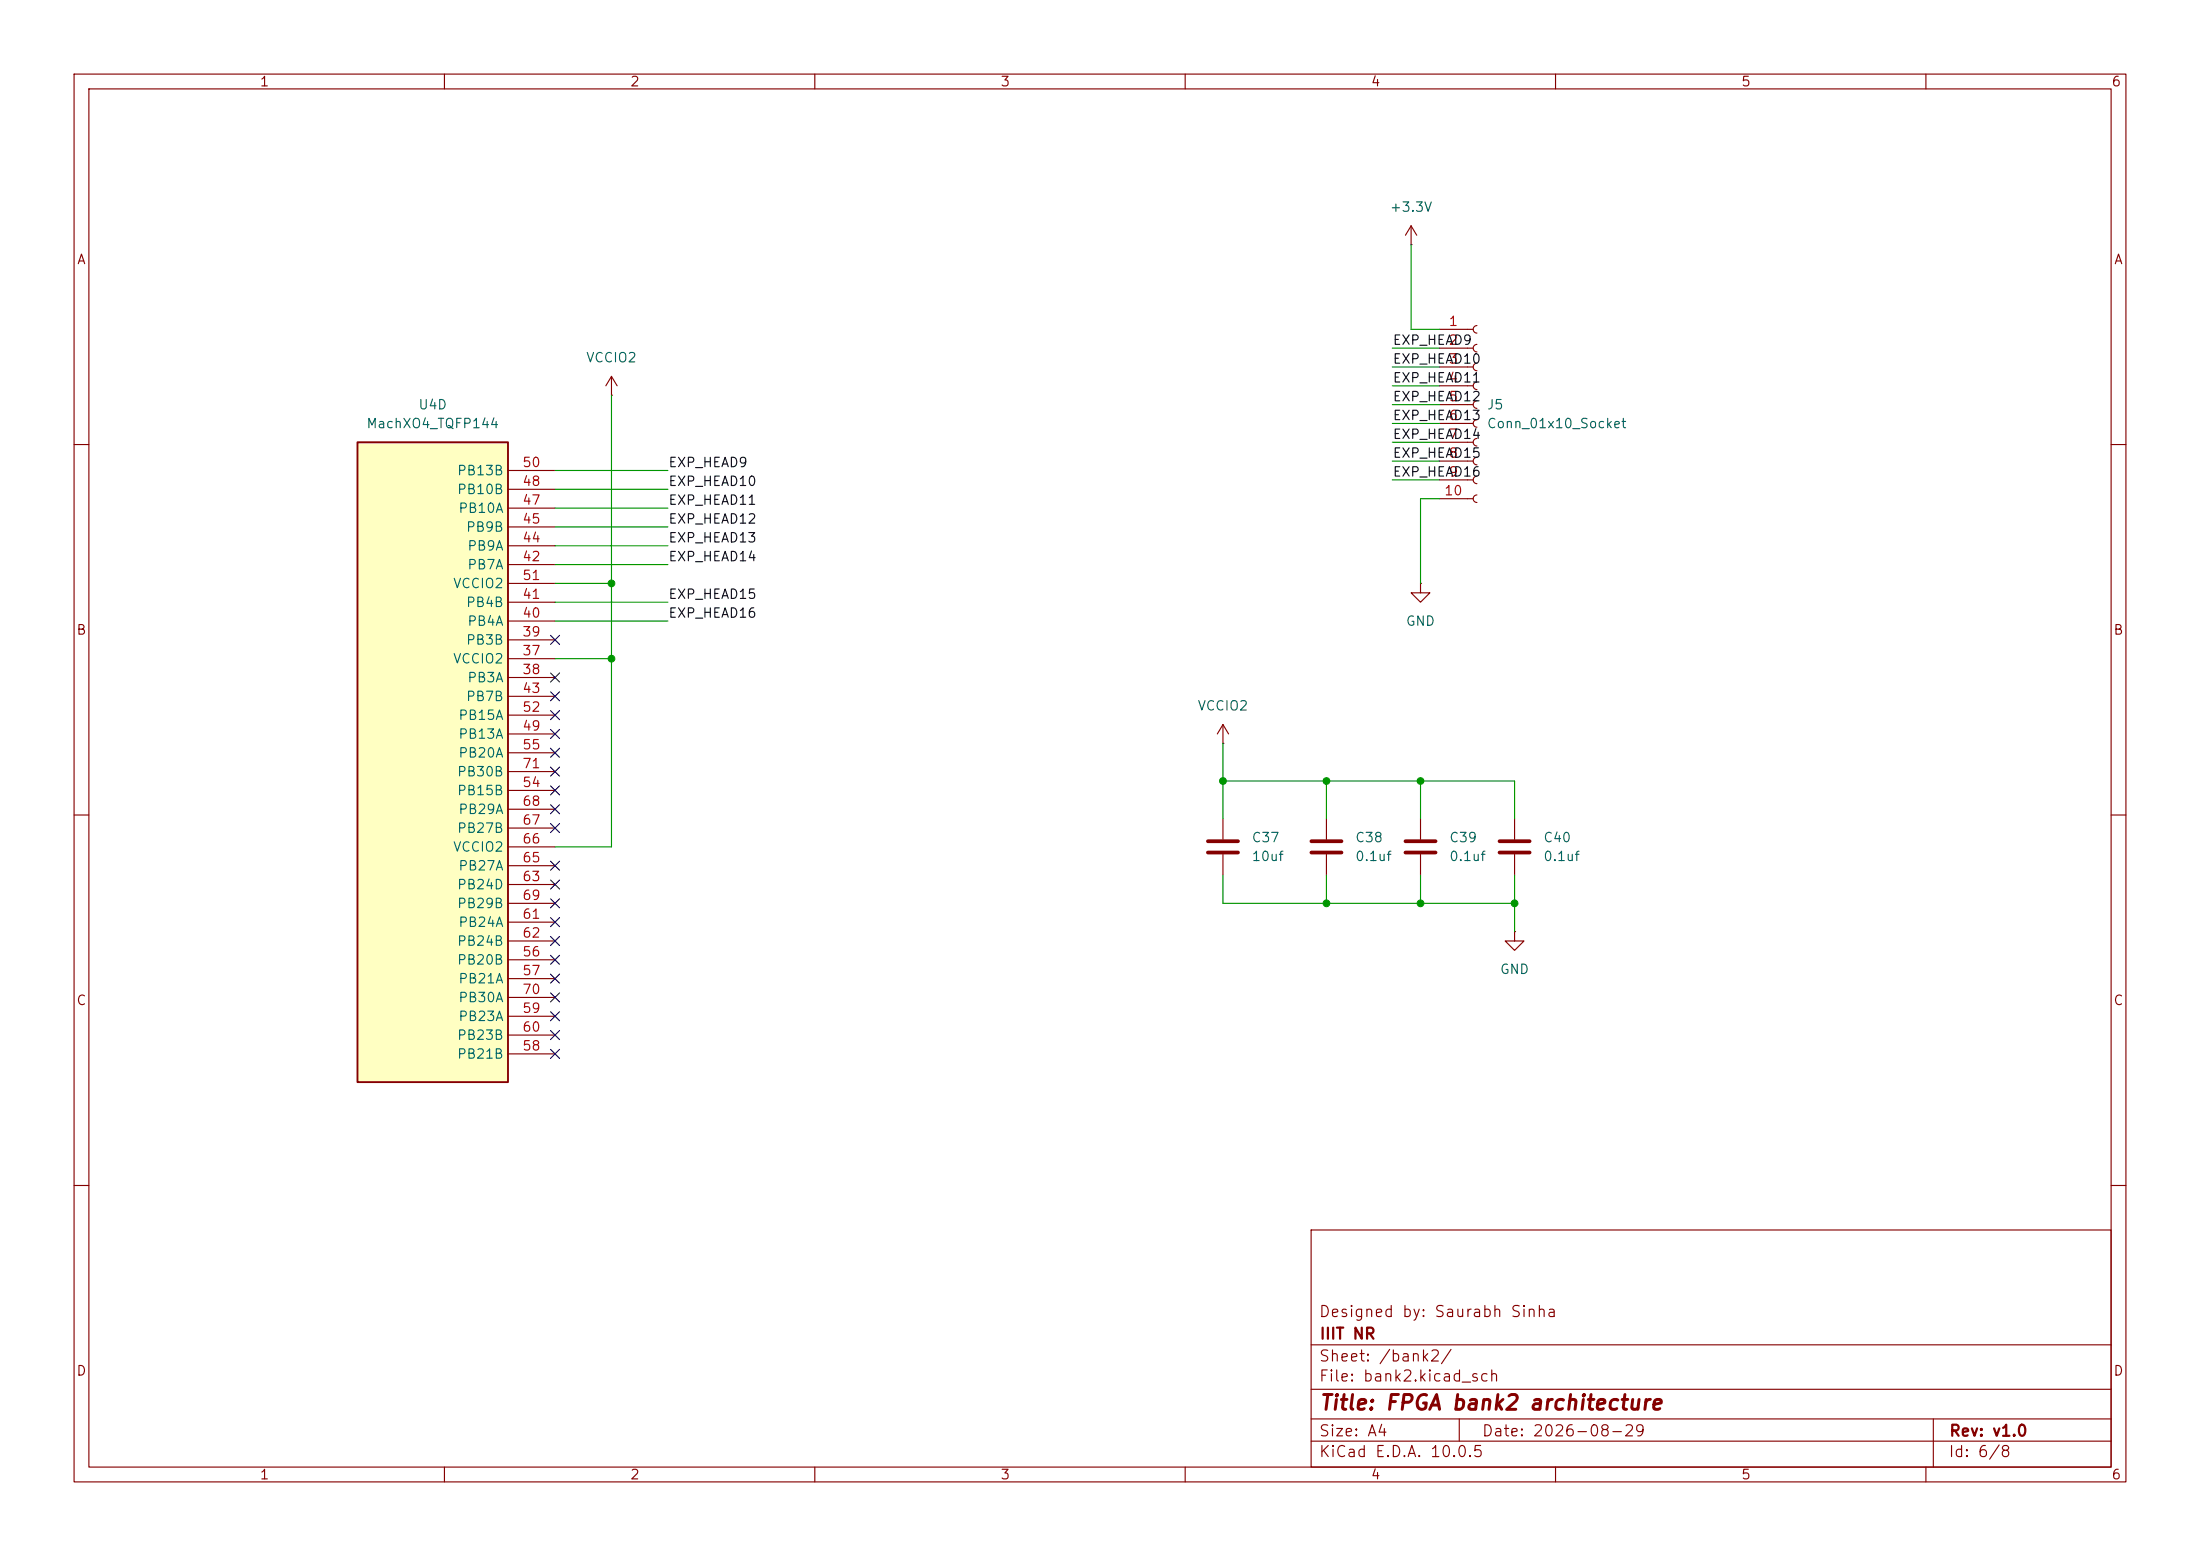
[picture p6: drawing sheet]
<svg xmlns="http://www.w3.org/2000/svg" width="297mm" height="210mm" viewBox="0 0 297 210" stroke-linecap="round" stroke-linejoin="round" font-family="sans-serif">
<g fill="none" stroke="#840000" stroke-width=".15">
<path d="M10 10h277v190h-277zM12 12h273v186h-273zM60 10v2M110 10v2M160 10v2M210 10v2M260 10v2M10 60h2M285 60h2M165.1 97.8l-.8 1.3M165.1 97.8l.8 1.3M165.1 97.8v2.5"/>
<path d="M10 110h2M165.1 100.3h.1M285 110h2M10 160h2M177 166h108v32h-108zM285 160h2M60 198v2M110 198v2M160 198v2M177 194.5h108M177 191.5h108M177 187.5h108"/>
<path d="M177 181.5h108M197 191.5v3M210 198v2M260 198v2M261 191.5v6.5"/>
</g>
<path d="M48.3 59.7h20.3v86.4h-20.3z" fill="#ffffc2"/>
<path d="M48.3 59.7h20.3v86.4h-20.3z" fill="none" stroke="#840000" stroke-width=".25"/>
<g fill="none" stroke="#840000" stroke-width=".15">
<path d="M190.5 33h.1M190.5 30.5l-.8 1.3M190.5 30.5l.8 1.3M190.5 30.5v2.5M82.5 53.3h.1M82.5 50.8l-.7 1.3M82.5 50.8l.8 1.3M82.5 50.8v2.5M194.3 44.5h4.6M194.3 47h4.6M194.3 49.5h4.6M194.3 52.1h4.6"/>
<path d="M194.3 54.6h4.6M194.3 57.2h4.6M194.3 59.7h4.6M199.4 43.9a.51 .51 0 0 0-.5 .6 .51 .51 0 0 0 .5 .5M199.4 46.5a.51 .51 0 0 0-.5 .5 .51 .51 0 0 0 .5 .5M199.4 49a.51 .51 0 0 0-.5 .5 .51 .51 0 0 0 .5 .5M199.4 51.6a.51 .51 0 0 0-.5 .5 .51 .51 0 0 0 .5 .5M199.4 54.1a.51 .51 0 0 0-.5 .5 .51 .51 0 0 0 .5 .5M199.4 56.6a.51 .51 0 0 0-.5 .6 .51 .51 0 0 0 .5 .5M199.4 59.2a.51 .51 0 0 0-.5 .5 .51 .51 0 0 0 .5 .5M68.6 76.2h6.3M68.6 73.7h6.3"/>
<path d="M68.6 71.1h6.3M68.6 68.6h6.3M68.6 66h6.3M68.6 63.5h6.3M68.6 78.7h6.3M191.8 78.7v1.3h1.2l-1.2 1.3-1.3-1.3h1.3M191.8 78.7h.1M194.3 62.2h4.6M194.3 64.8h4.6M194.3 67.3h4.6M199.4 61.7a.51 .51 0 0 0-.5 .5 .51 .51 0 0 0 .5 .5M199.4 64.3a.51 .51 0 0 0-.5 .5 .51 .51 0 0 0 .5 .5"/>
<path d="M199.4 66.8a.51 .51 0 0 0-.5 .5 .51 .51 0 0 0 .5 .5M68.6 88.9h6.3M68.6 91.4h6.3M68.6 86.4h6.3M68.6 83.8h6.3M68.6 81.3h6.3M68.6 94h6.3M68.6 99.1h6.3M68.6 96.5h6.3M68.6 106.7h6.3M68.6 101.6h6.3M68.6 119.4h6.3"/>
<path d="M68.6 116.8h6.3M68.6 114.3h6.3M68.6 111.8h6.3M68.6 109.2h6.3M68.6 104.1h6.3M165.1 110.5v2.8M165.1 115.3v2.8M179.1 110.5v2.8M179.1 115.3v2.8M191.8 110.5v2.8M191.8 115.3v2.8M204.5 110.5v2.8"/>
<path d="M204.5 115.3v2.8M68.6 129.5h6.3M68.6 132.1h6.3M68.6 137.2h6.3M68.6 139.7h6.3M68.6 124.5h6.3M68.6 127h6.3M68.6 121.9h6.3M68.6 134.6h6.3M204.5 125.7v1.3h1.2l-1.2 1.3-1.3-1.3h1.3M204.5 125.7h.1M68.6 142.2h6.3"/>
</g>
<path d="M163.1 113.5h4M163.1 115.1h4M177 113.5h4.1M177 115.1h4.1M189.7 113.5h4.1M189.7 115.1h4.1M202.4 113.5h4.1M202.4 115.1h4.1" fill="none" stroke="#840000" stroke-width=".51"/>
<g fill="none" stroke="#009600" stroke-width=".15">
<path d="M190.5 33v11.5h3.8M82.5 53.3v61h-7.6M188 52.1h6.3M188 54.6h6.3M188 47h6.3M188 49.5h6.3M188 57.2h6.3M188 59.7h6.3M74.9 78.7h7.6M74.9 68.6h15.3M74.9 71.1h15.3M74.9 66h15.3"/>
<path d="M74.9 73.7h15.3M74.9 76.2h15.3M74.9 63.5h15.3M188 62.2h6.3M188 64.8h6.3M194.3 67.3h-2.5v11.4M74.9 81.3h15.3M74.9 88.9h7.6M74.9 83.8h15.3M165.1 105.4h39.4v5.1M165.1 118.1v3.8h39.4M165.1 100.3v10.2"/>
<path d="M179.1 105.4v5.1M179.1 118.1v3.8M191.8 105.4v5.1M191.8 118.1v3.8M204.5 118.1v7.6"/>
</g>
<g fill="none" stroke="#000084" stroke-width=".15">
<path d="M74.3 90.8l1.2 1.2M74.3 98.5l1.2 1.2M74.3 93.4l1.2 1.2M74.3 95.9l1.2 1.2M74.3 85.8l1.2 1.2M75.5 90.8l-1.2 1.2M75.5 98.5l-1.2 1.2M75.5 93.4l-1.2 1.2M75.5 95.9l-1.2 1.2M75.5 85.8l-1.2 1.2M74.3 106.1l1.2 1.2M74.3 116.2l1.2 1.2"/>
<path d="M74.3 101l1.2 1.2M74.3 108.6l1.2 1.2M74.3 111.2l1.2 1.2M74.3 118.8l1.2 1.2M74.3 103.5l1.2 1.2M75.5 106.1l-1.2 1.2M75.5 116.2l-1.2 1.2M75.5 101l-1.2 1.2M75.5 108.6l-1.2 1.2M75.5 111.2l-1.2 1.2M75.5 118.8l-1.2 1.2M75.5 103.5l-1.2 1.2"/>
<path d="M74.3 134l1.2 1.2M74.3 139.1l1.2 1.2M74.3 126.4l1.2 1.2M74.3 128.9l1.2 1.2M74.3 136.6l1.2 1.2M74.3 121.3l1.2 1.2M74.3 123.9l1.2 1.2M74.3 131.5l1.2 1.2M75.5 134l-1.2 1.2M75.5 139.1l-1.2 1.2M75.5 126.4l-1.2 1.2M75.5 128.9l-1.2 1.2"/>
<path d="M75.5 136.6l-1.2 1.2M75.5 121.3l-1.2 1.2M75.5 123.9l-1.2 1.2M75.5 131.5l-1.2 1.2M74.3 141.6l1.2 1.2M75.5 141.6l-1.2 1.2"/>
</g>
<g fill="#009600" stroke="#009600" stroke-width=".14">
<circle cx="191.8" cy="105.4" r=".46"/>
<circle cx="204.5" cy="121.9" r=".46"/>
<circle cx="191.8" cy="121.9" r=".46"/>
<circle cx="179.1" cy="105.4" r=".46"/>
<circle cx="179.1" cy="121.9" r=".46"/>
<circle cx="82.5" cy="88.9" r=".46"/>
<circle cx="165.1" cy="105.4" r=".46"/>
<circle cx="82.5" cy="78.7" r=".46"/>
</g>
<text font-size="2" fill="#840000" x="178" y="190.8">Title: FPGA bank2 architecture</text>
<g font-size="1.5" fill="#840000">
<text x="178" y="178.1">Designed by: Saurabh Sinha</text>
<text x="178" y="184.1">Sheet: /bank2/</text>
<text x="178" y="181.1">IIIT NR</text>
<text x="178" y="186.8">File: bank2.kicad_sch</text>
<text x="178" y="197">KiCad E.D.A. 10.0.5</text>
<text x="178" y="194.2">Size: A4</text>
<text x="200" y="194.2">Date: 2026-08-29</text>
<text x="263" y="197">Id: 6/8</text>
<text x="263" y="194.2">Rev: v1.0</text>
</g>
<g font-size="1.3" fill="#840000">
<text x="35" y="12">1</text>
<text x="85" y="12">2</text>
<text x="135" y="12">3</text>
<text x="185" y="12">4</text>
<text x="235" y="12">5</text>
<text x="285" y="12">6</text>
<text x="10.3" y="36">A</text>
<text x="285.3" y="36">A</text>
<text x="10.2" y="86">B</text>
<text x="285.2" y="86">B</text>
<text x="10.2" y="136">C</text>
<text x="285.2" y="136">C</text>
<text x="10.2" y="186">D</text>
<text x="285.2" y="186">D</text>
<text x="35" y="200">1</text>
<text x="85" y="200">2</text>
<text x="135" y="200">3</text>
<text x="185" y="200">4</text>
<text x="235" y="200">5</text>
<text x="285" y="200">6</text>
</g>
<g font-size="1.3" fill="#006464">
<text x="187.5" y="28.9">+3.3V</text>
<text x="79" y="49.2">VCCIO2</text>
<text x="49.4" y="58.1">MachXO4_TQFP144</text>
<text x="56.4" y="55.6">U4D</text>
<text x="200.6" y="55.6">J5</text>
<text x="200.6" y="58.1">Conn_01x10_Socket</text>
<text x="61.6" y="64.5">PB13B</text>
<text x="61.6" y="67">PB10B</text>
<text x="61.8" y="69.5">PB10A</text>
<text x="62.8" y="72.1">PB9B</text>
<text x="63" y="77.2">PB7A</text>
<text x="63" y="74.6">PB9A</text>
<text x="61.1" y="79.7">VCCIO2</text>
<text x="62.8" y="82.2">PB4B</text>
<text x="61.1" y="89.9">VCCIO2</text>
<text x="62.8" y="87.3">PB3B</text>
<text x="63" y="84.8">PB4A</text>
<text x="189.7" y="84.8">GND</text>
<text x="62.8" y="94.9">PB7B</text>
<text x="63" y="92.4">PB3A</text>
<text x="61.8" y="100">PB13A</text>
<text x="61.8" y="97.5">PB15A</text>
<text x="161.6" y="96.2">VCCIO2</text>
<text x="61.6" y="107.6">PB15B</text>
<text x="61.6" y="105.1">PB30B</text>
<text x="61.8" y="102.6">PB20A</text>
<text x="61.6" y="112.7">PB27B</text>
<text x="61.8" y="110.2">PB29A</text>
<text x="168.9" y="114">C37</text>
<text x="182.9" y="114">C38</text>
<text x="195.6" y="114">C39</text>
<text x="208.3" y="114">C40</text>
<text x="61.1" y="115.3">VCCIO2</text>
<text x="61.8" y="117.8">PB27A</text>
<text x="168.9" y="116.5">10uf</text>
<text x="182.9" y="116.5">0.1uf</text>
<text x="195.6" y="116.5">0.1uf</text>
<text x="208.3" y="116.5">0.1uf</text>
<text x="61.6" y="120.3">PB24D</text>
<text x="61.6" y="122.9">PB29B</text>
<text x="61.8" y="125.4">PB24A</text>
<text x="61.6" y="130.5">PB20B</text>
<text x="61.6" y="128">PB24B</text>
<text x="202.4" y="131.8">GND</text>
<text x="61.8" y="133">PB21A</text>
<text x="61.8" y="135.6">PB30A</text>
<text x="61.6" y="143.2">PB21B</text>
<text x="61.6" y="140.7">PB23B</text>
<text x="61.8" y="138.1">PB23A</text>
</g>
<g font-size="1.3" fill="#0f0f0f">
<text x="187.9" y="46.9">EXP_HEAD9</text>
<text x="187.9" y="49.4">EXP_HEAD10</text>
<text x="187.9" y="51.9">EXP_HEAD11</text>
<text x="187.9" y="57">EXP_HEAD13</text>
<text x="187.9" y="59.6">EXP_HEAD14</text>
<text x="187.9" y="54.5">EXP_HEAD12</text>
<text x="90.1" y="63.4">EXP_HEAD9</text>
<text x="90.1" y="65.9">EXP_HEAD10</text>
<text x="187.9" y="64.6">EXP_HEAD16</text>
<text x="187.9" y="62.1">EXP_HEAD15</text>
<text x="90.1" y="68.5">EXP_HEAD11</text>
<text x="90.1" y="71">EXP_HEAD12</text>
<text x="90.1" y="73.5">EXP_HEAD13</text>
<text x="90.1" y="76.1">EXP_HEAD14</text>
<text x="90.1" y="81.2">EXP_HEAD15</text>
<text x="90.1" y="83.7">EXP_HEAD16</text>
</g>
<g font-size="1.3" fill="#a90000">
<text x="195.5" y="44.3">1</text>
<text x="195.5" y="46.9">2</text>
<text x="195.5" y="49.4">3</text>
<text x="195.5" y="51.9">4</text>
<text x="195.5" y="54.5">5</text>
<text x="195.5" y="57">6</text>
<text x="195.5" y="59.6">7</text>
<text x="70.4" y="65.9">48</text>
<text x="70.4" y="63.4">50</text>
<text x="195.5" y="62.1">8</text>
<text x="195.5" y="64.6">9</text>
<text x="70.4" y="71">45</text>
<text x="70.4" y="68.4">47</text>
<text x="194.9" y="67.2">10</text>
<text x="70.4" y="76.1">42</text>
<text x="70.4" y="73.5">44</text>
<text x="70.4" y="83.7">40</text>
<text x="70.4" y="81.1">41</text>
<text x="70.4" y="78.6">51</text>
<text x="70.4" y="88.8">37</text>
<text x="70.4" y="86.2">39</text>
<text x="70.4" y="91.3">38</text>
<text x="70.4" y="93.8">43</text>
<text x="70.4" y="98.9">49</text>
<text x="70.4" y="96.4">52</text>
<text x="70.4" y="101.5">55</text>
<text x="70.4" y="106.5">54</text>
<text x="70.4" y="104">71</text>
<text x="70.4" y="111.6">67</text>
<text x="70.4" y="109.1">68</text>
<text x="70.4" y="119.2">63</text>
<text x="70.4" y="116.7">65</text>
<text x="70.4" y="114.2">66</text>
<text x="70.4" y="124.3">61</text>
<text x="70.4" y="121.8">69</text>
<text x="70.4" y="129.4">56</text>
<text x="70.4" y="131.9">57</text>
<text x="70.4" y="126.9">62</text>
<text x="70.4" y="137">59</text>
<text x="70.4" y="134.5">70</text>
<text x="70.4" y="142.1">58</text>
<text x="70.4" y="139.6">60</text>
</g>
</svg>
